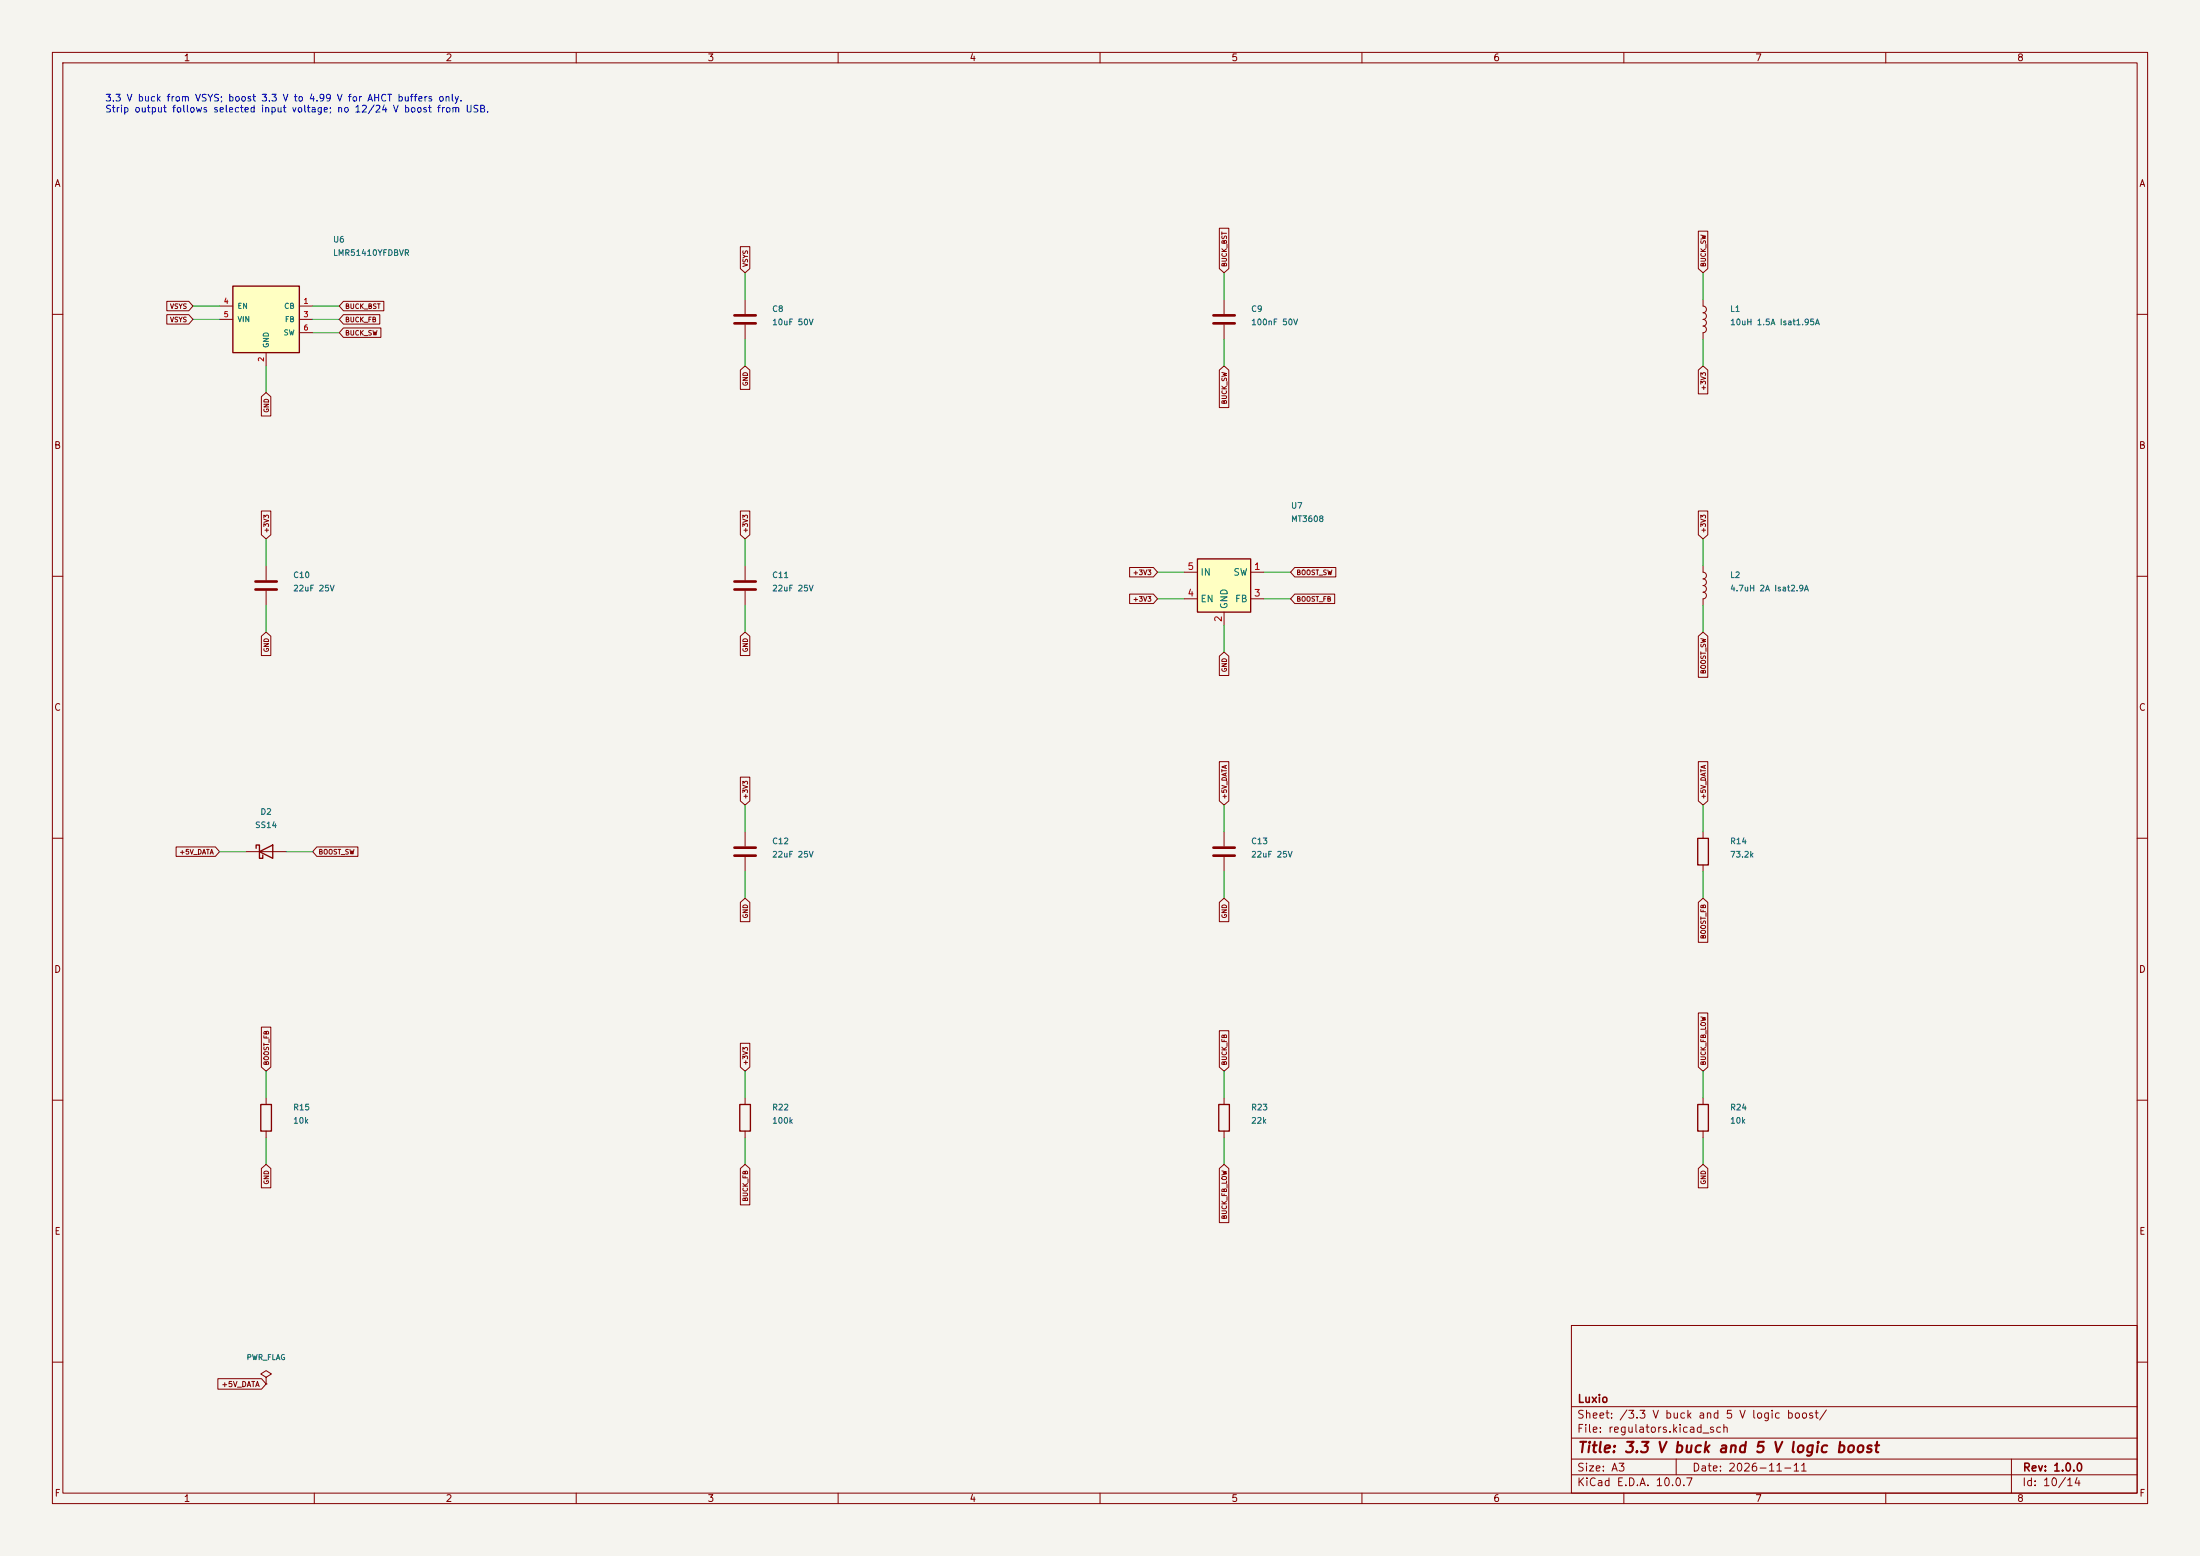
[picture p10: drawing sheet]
(kicad_sch (version 20250114) (generator "eeschema") (paper "A3")
(title_block (title "3.3 V buck and 5 V logic boost") (date "2026-11-11") (rev "1.0.0") (company "Luxio"))
(lib_symbols (symbol "Device:C" (pin_numbers (hide yes)) (pin_names (offset 0.254)) (exclude_from_sim no) (in_bom yes) (on_board yes) (in_pos_files yes) (duplicate_pin_numbers_are_jumpers no) (property "Reference" "C" (at 0.635 2.54 0) (show_name no) (do_not_autoplace no) (effects (font (size 1.27 1.27)) (justify left))) (property "Value" "C" (at 0.635 -2.54 0) (show_name no) (do_not_autoplace no) (effects (font (size 1.27 1.27)) (justify left))) (property "Footprint" "" (at 0.9652 -3.81 0) (show_name no) (do_not_autoplace no) (hide yes) (effects (font (size 1.27 1.27)))) (property "Datasheet" "" (at 0 0 0) (show_name no) (do_not_autoplace no) (hide yes) (effects (font (size 1.27 1.27)))) (property "Description" "Unpolarized capacitor" (at 0 0 0) (show_name no) (do_not_autoplace no) (hide yes) (effects (font (size 1.27 1.27)))) (property "ki_keywords" "cap capacitor" (at 0 0 0) (show_name no) (do_not_autoplace no) (hide yes) (effects (font (size 1.27 1.27)))) (property "ki_fp_filters" "C_*" (at 0 0 0) (show_name no) (do_not_autoplace no) (hide yes) (effects (font (size 1.27 1.27)))) (symbol "C_0_1" (polyline (pts (xy -2.032 0.762) (xy 2.032 0.762)) (stroke (width 0.508) (type default)) (fill (type none))) (polyline (pts (xy -2.032 -0.762) (xy 2.032 -0.762)) (stroke (width 0.508) (type default)) (fill (type none)))) (symbol "C_1_1" (pin passive line (at 0 3.81 270) (length 2.794) (name "" (effects (font (size 1.27 1.27)))) (number "1" (effects (font (size 1.27 1.27))))) (pin passive line (at 0 -3.81 90) (length 2.794) (name "" (effects (font (size 1.27 1.27)))) (number "2" (effects (font (size 1.27 1.27)))))) (embedded_fonts no))
(symbol "Device:D_Schottky" (pin_numbers (hide yes)) (pin_names (offset 1.016) (hide yes)) (exclude_from_sim no) (in_bom yes) (on_board yes) (in_pos_files yes) (duplicate_pin_numbers_are_jumpers no) (property "Reference" "D" (at 0 2.54 0) (show_name no) (do_not_autoplace no) (effects (font (size 1.27 1.27)))) (property "Value" "D_Schottky" (at 0 -2.54 0) (show_name no) (do_not_autoplace no) (effects (font (size 1.27 1.27)))) (property "Footprint" "" (at 0 0 0) (show_name no) (do_not_autoplace no) (hide yes) (effects (font (size 1.27 1.27)))) (property "Datasheet" "" (at 0 0 0) (show_name no) (do_not_autoplace no) (hide yes) (effects (font (size 1.27 1.27)))) (property "Description" "Schottky diode" (at 0 0 0) (show_name no) (do_not_autoplace no) (hide yes) (effects (font (size 1.27 1.27)))) (property "ki_keywords" "diode Schottky" (at 0 0 0) (show_name no) (do_not_autoplace no) (hide yes) (effects (font (size 1.27 1.27)))) (property "ki_fp_filters" "TO-???* *_Diode_* *SingleDiode* D_*" (at 0 0 0) (show_name no) (do_not_autoplace no) (hide yes) (effects (font (size 1.27 1.27)))) (symbol "D_Schottky_0_1" (polyline (pts (xy -1.905 0.635) (xy -1.905 1.27) (xy -1.27 1.27) (xy -1.27 -1.27) (xy -0.635 -1.27) (xy -0.635 -0.635)) (stroke (width 0.254) (type default)) (fill (type none))) (polyline (pts (xy 1.27 1.27) (xy 1.27 -1.27) (xy -1.27 0) (xy 1.27 1.27)) (stroke (width 0.254) (type default)) (fill (type none))) (polyline (pts (xy 1.27 0) (xy -1.27 0)) (stroke (width 0) (type default)) (fill (type none)))) (symbol "D_Schottky_1_1" (pin passive line (at -3.81 0 0) (length 2.54) (name "K" (effects (font (size 1.27 1.27)))) (number "1" (effects (font (size 1.27 1.27))))) (pin passive line (at 3.81 0 180) (length 2.54) (name "A" (effects (font (size 1.27 1.27)))) (number "2" (effects (font (size 1.27 1.27)))))) (embedded_fonts no))
(symbol "Device:L" (pin_numbers (hide yes)) (pin_names (offset 1.016) (hide yes)) (exclude_from_sim no) (in_bom yes) (on_board yes) (in_pos_files yes) (duplicate_pin_numbers_are_jumpers no) (property "Reference" "L" (at -1.27 0 90) (show_name no) (do_not_autoplace no) (effects (font (size 1.27 1.27)))) (property "Value" "L" (at 1.905 0 90) (show_name no) (do_not_autoplace no) (effects (font (size 1.27 1.27)))) (property "Footprint" "" (at 0 0 0) (show_name no) (do_not_autoplace no) (hide yes) (effects (font (size 1.27 1.27)))) (property "Datasheet" "" (at 0 0 0) (show_name no) (do_not_autoplace no) (hide yes) (effects (font (size 1.27 1.27)))) (property "Description" "Inductor" (at 0 0 0) (show_name no) (do_not_autoplace no) (hide yes) (effects (font (size 1.27 1.27)))) (property "ki_keywords" "inductor choke coil reactor magnetic" (at 0 0 0) (show_name no) (do_not_autoplace no) (hide yes) (effects (font (size 1.27 1.27)))) (property "ki_fp_filters" "Choke_* *Coil* Inductor_* L_*" (at 0 0 0) (show_name no) (do_not_autoplace no) (hide yes) (effects (font (size 1.27 1.27)))) (symbol "L_0_1" (arc (start 0 2.54) (mid 0.6323 1.905) (end 0 1.27) (stroke (width 0) (type default)) (fill (type none))) (arc (start 0 1.27) (mid 0.6323 0.635) (end 0 0) (stroke (width 0) (type default)) (fill (type none))) (arc (start 0 0) (mid 0.6323 -0.635) (end 0 -1.27) (stroke (width 0) (type default)) (fill (type none))) (arc (start 0 -1.27) (mid 0.6323 -1.905) (end 0 -2.54) (stroke (width 0) (type default)) (fill (type none)))) (symbol "L_1_1" (pin passive line (at 0 3.81 270) (length 1.27) (name "1" (effects (font (size 1.27 1.27)))) (number "1" (effects (font (size 1.27 1.27))))) (pin passive line (at 0 -3.81 90) (length 1.27) (name "2" (effects (font (size 1.27 1.27)))) (number "2" (effects (font (size 1.27 1.27)))))) (embedded_fonts no))
(symbol "Device:R" (pin_numbers (hide yes)) (pin_names (offset 0)) (exclude_from_sim no) (in_bom yes) (on_board yes) (in_pos_files yes) (duplicate_pin_numbers_are_jumpers no) (property "Reference" "R" (at 2.032 0 90) (show_name no) (do_not_autoplace no) (effects (font (size 1.27 1.27)))) (property "Value" "R" (at 0 0 90) (show_name no) (do_not_autoplace no) (effects (font (size 1.27 1.27)))) (property "Footprint" "" (at -1.778 0 90) (show_name no) (do_not_autoplace no) (hide yes) (effects (font (size 1.27 1.27)))) (property "Datasheet" "" (at 0 0 0) (show_name no) (do_not_autoplace no) (hide yes) (effects (font (size 1.27 1.27)))) (property "Description" "Resistor" (at 0 0 0) (show_name no) (do_not_autoplace no) (hide yes) (effects (font (size 1.27 1.27)))) (property "ki_keywords" "R res resistor" (at 0 0 0) (show_name no) (do_not_autoplace no) (hide yes) (effects (font (size 1.27 1.27)))) (property "ki_fp_filters" "R_*" (at 0 0 0) (show_name no) (do_not_autoplace no) (hide yes) (effects (font (size 1.27 1.27)))) (symbol "R_0_1" (rectangle (start -1.016 -2.54) (end 1.016 2.54) (stroke (width 0.254) (type default)) (fill (type none)))) (symbol "R_1_1" (pin passive line (at 0 3.81 270) (length 1.27) (name "" (effects (font (size 1.27 1.27)))) (number "1" (effects (font (size 1.27 1.27))))) (pin passive line (at 0 -3.81 90) (length 1.27) (name "" (effects (font (size 1.27 1.27)))) (number "2" (effects (font (size 1.27 1.27)))))) (embedded_fonts no))
(symbol "LX0001:LMR51410YFDBVR" (pin_names (offset 0.8)) (in_bom yes) (on_board yes) (property "Reference" "U" (at 0 8 0) (effects (font (size 1.27 1.27)))) (property "Value" "LMR51410YFDBVR" (at 0 10 0) (effects (font (size 1.27 1.27)))) (symbol "LMR51410YFDBVR_0_1" (rectangle (start -6.35 6.35) (end 6.35 -6.35) (stroke (width 0.254) (type default)) (fill (type background)))) (symbol "LMR51410YFDBVR_1_1" (pin passive line (at 8.89 2.54 180) (length 2.54) (name "CB" (effects (font (size 1.0 1.0)))) (number "1" (effects (font (size 1.0 1.0))))) (pin power_in line (at 0 -8.89 90) (length 2.54) (name "GND" (effects (font (size 1.0 1.0)))) (number "2" (effects (font (size 1.0 1.0))))) (pin input line (at 8.89 0.0 180) (length 2.54) (name "FB" (effects (font (size 1.0 1.0)))) (number "3" (effects (font (size 1.0 1.0))))) (pin input line (at -8.89 2.54 0) (length 2.54) (name "EN" (effects (font (size 1.0 1.0)))) (number "4" (effects (font (size 1.0 1.0))))) (pin power_in line (at -8.89 0.0 0) (length 2.54) (name "VIN" (effects (font (size 1.0 1.0)))) (number "5" (effects (font (size 1.0 1.0))))) (pin power_out line (at 8.89 -2.54 180) (length 2.54) (name "SW" (effects (font (size 1.0 1.0)))) (number "6" (effects (font (size 1.0 1.0)))))))
(symbol "Regulator_Switching:MT3608" (exclude_from_sim no) (in_bom yes) (on_board yes) (in_pos_files yes) (duplicate_pin_numbers_are_jumpers no) (property "Reference" "U" (at -2.54 8.89 0) (show_name no) (do_not_autoplace no) (effects (font (size 1.27 1.27)) (justify left))) (property "Value" "MT3608" (at -3.81 6.35 0) (show_name no) (do_not_autoplace no) (effects (font (size 1.27 1.27)) (justify left))) (property "Footprint" "Package_TO_SOT_SMD:SOT-23-6" (at 1.27 -6.35 0) (show_name no) (do_not_autoplace no) (hide yes) (effects (font (size 1.27 1.27) (italic yes)) (justify left))) (property "Datasheet" "https://www.olimex.com/Products/Breadboarding/BB-PWR-3608/resources/MT3608.pdf" (at -6.35 11.43 0) (show_name no) (do_not_autoplace no) (hide yes) (effects (font (size 1.27 1.27)))) (property "Description" "High Efficiency 1.2MHz 2A Step Up Converter, 2-24V Vin, 28V Vout, 4A current limit, 1.2MHz, SOT23-6" (at 0 0 0) (show_name no) (do_not_autoplace no) (hide yes) (effects (font (size 1.27 1.27)))) (property "ki_keywords" "Step-Up Boost DC-DC Regulator Adjustable" (at 0 0 0) (show_name no) (do_not_autoplace no) (hide yes) (effects (font (size 1.27 1.27)))) (property "ki_fp_filters" "SOT*23*" (at 0 0 0) (show_name no) (do_not_autoplace no) (hide yes) (effects (font (size 1.27 1.27)))) (symbol "MT3608_0_1" (rectangle (start -5.08 5.08) (end 5.08 -5.08) (stroke (width 0.254) (type default)) (fill (type background)))) (symbol "MT3608_1_1" (pin passive line (at 7.62 2.54 180) (length 2.54) (name "SW" (effects (font (size 1.27 1.27)))) (number "1" (effects (font (size 1.27 1.27))))) (pin power_in line (at 0 -7.62 90) (length 2.54) (name "GND" (effects (font (size 1.27 1.27)))) (number "2" (effects (font (size 1.27 1.27))))) (pin input line (at 7.62 -2.54 180) (length 2.54) (name "FB" (effects (font (size 1.27 1.27)))) (number "3" (effects (font (size 1.27 1.27))))) (pin input line (at -7.62 -2.54 0) (length 2.54) (name "EN" (effects (font (size 1.27 1.27)))) (number "4" (effects (font (size 1.27 1.27))))) (pin power_in line (at -7.62 2.54 0) (length 2.54) (name "IN" (effects (font (size 1.27 1.27)))) (number "5" (effects (font (size 1.27 1.27))))) (pin no_connect line (at 5.08 0 180) (length 2.54) (hide yes) (name "NC" (effects (font (size 1.27 1.27)))) (number "6" (effects (font (size 1.27 1.27)))))) (embedded_fonts no))
(symbol "power:PWR_FLAG" (power global) (pin_numbers (hide yes)) (pin_names (offset 0) (hide yes)) (exclude_from_sim no) (in_bom yes) (on_board yes) (in_pos_files yes) (duplicate_pin_numbers_are_jumpers no) (property "Reference" "#FLG" (at 0 1.905 0) (show_name no) (do_not_autoplace no) (hide yes) (effects (font (size 1.27 1.27)))) (property "Value" "PWR_FLAG" (at 0 3.81 0) (show_name no) (do_not_autoplace no) (effects (font (size 1.27 1.27)))) (property "Footprint" "" (at 0 0 0) (show_name no) (do_not_autoplace no) (hide yes) (effects (font (size 1.27 1.27)))) (property "Datasheet" "" (at 0 0 0) (show_name no) (do_not_autoplace no) (hide yes) (effects (font (size 1.27 1.27)))) (property "Description" "Special symbol for telling ERC where power comes from" (at 0 0 0) (show_name no) (do_not_autoplace no) (hide yes) (effects (font (size 1.27 1.27)))) (property "ki_keywords" "flag power" (at 0 0 0) (show_name no) (do_not_autoplace no) (hide yes) (effects (font (size 1.27 1.27)))) (symbol "PWR_FLAG_0_0" (pin power_out line (at 0 0 90) (length 0) (name "" (effects (font (size 1.27 1.27)))) (number "1" (effects (font (size 1.27 1.27)))))) (symbol "PWR_FLAG_0_1" (polyline (pts (xy 0 0) (xy 0 1.27) (xy -1.016 1.905) (xy 0 2.54) (xy 1.016 1.905) (xy 0 1.27)) (stroke (width 0) (type default)) (fill (type none)))) (embedded_fonts no)))
(symbol (lib_id "LX0001:LMR51410YFDBVR") (at 50.8 60.96 0) (unit 1) (in_bom yes) (on_board yes) (dnp no)
(property "Reference" "U6" (at 63.5 45.72 0) (effects (font (size 1.1 1.1)) (justify left)))
(property "Value" "LMR51410YFDBVR" (at 63.5 48.26 0) (effects (font (size 1.1 1.1)) (justify left)))
(property "Footprint" "Package_TO_SOT_SMD:SOT-23-6" (at 63.5 50.8 0) (effects (font (size 1.1 1.1)) (justify left) (hide yes)))
(property "LCSC" "C32347484" (at 63.5 53.339999999999996 0) (effects (font (size 1.1 1.1)) (justify left) (hide yes)))
(pin "1")
(pin "2")
(pin "3")
(pin "4")
(pin "5")
(pin "6"))
(wire (pts (xy 59.69 58.42) (xy 64.77 58.42)) (stroke (width 0.1524) (type default)))
(global_label "BUCK_BST" (shape input) (at 64.77 58.42 180.0) (effects (font (size 0.9 0.9)) (justify left)))
(wire (pts (xy 50.8 69.85) (xy 50.8 74.93)) (stroke (width 0.1524) (type default)))
(global_label "GND" (shape input) (at 50.8 74.93 90.0) (effects (font (size 0.9 0.9)) (justify right)))
(wire (pts (xy 59.69 60.96) (xy 64.77 60.96)) (stroke (width 0.1524) (type default)))
(global_label "BUCK_FB" (shape input) (at 64.77 60.96 180.0) (effects (font (size 0.9 0.9)) (justify left)))
(wire (pts (xy 41.91 58.42) (xy 36.83 58.42)) (stroke (width 0.1524) (type default)))
(global_label "VSYS" (shape input) (at 36.83 58.42 0.0) (effects (font (size 0.9 0.9)) (justify right)))
(wire (pts (xy 41.91 60.96) (xy 36.83 60.96)) (stroke (width 0.1524) (type default)))
(global_label "VSYS" (shape input) (at 36.83 60.96 0.0) (effects (font (size 0.9 0.9)) (justify right)))
(wire (pts (xy 59.69 63.5) (xy 64.77 63.5)) (stroke (width 0.1524) (type default)))
(global_label "BUCK_SW" (shape input) (at 64.77 63.5 180.0) (effects (font (size 0.9 0.9)) (justify left)))
(symbol (lib_id "Device:C") (at 142.24 60.96 0) (unit 1) (in_bom yes) (on_board yes) (dnp no)
(property "Reference" "C8" (at 147.32000000000002 58.96 0) (effects (font (size 1.1 1.1)) (justify left)))
(property "Value" "10uF 50V" (at 147.32000000000002 61.5 0) (effects (font (size 1.1 1.1)) (justify left)))
(property "Footprint" "Capacitor_SMD:C_1206_3216Metric" (at 147.32000000000002 64.04 0) (effects (font (size 1.1 1.1)) (justify left) (hide yes)))
(property "LCSC" "C13585" (at 147.32000000000002 66.58 0) (effects (font (size 1.1 1.1)) (justify left) (hide yes)))
(pin "1")
(pin "2"))
(wire (pts (xy 142.24 57.15) (xy 142.24 52.07)) (stroke (width 0.1524) (type default)))
(global_label "VSYS" (shape input) (at 142.24 52.07 270.0) (effects (font (size 0.9 0.9)) (justify left)))
(wire (pts (xy 142.24 64.77) (xy 142.24 69.85)) (stroke (width 0.1524) (type default)))
(global_label "GND" (shape input) (at 142.24 69.85 90.0) (effects (font (size 0.9 0.9)) (justify right)))
(symbol (lib_id "Device:C") (at 233.68 60.96 0) (unit 1) (in_bom yes) (on_board yes) (dnp no)
(property "Reference" "C9" (at 238.76000000000002 58.96 0) (effects (font (size 1.1 1.1)) (justify left)))
(property "Value" "100nF 50V" (at 238.76000000000002 61.5 0) (effects (font (size 1.1 1.1)) (justify left)))
(property "Footprint" "Capacitor_SMD:C_0603_1608Metric" (at 238.76000000000002 64.04 0) (effects (font (size 1.1 1.1)) (justify left) (hide yes)))
(property "LCSC" "C14663" (at 238.76000000000002 66.58 0) (effects (font (size 1.1 1.1)) (justify left) (hide yes)))
(pin "1")
(pin "2"))
(wire (pts (xy 233.68 57.15) (xy 233.68 52.07)) (stroke (width 0.1524) (type default)))
(global_label "BUCK_BST" (shape input) (at 233.68 52.07 270.0) (effects (font (size 0.9 0.9)) (justify left)))
(wire (pts (xy 233.68 64.77) (xy 233.68 69.85)) (stroke (width 0.1524) (type default)))
(global_label "BUCK_SW" (shape input) (at 233.68 69.85 90.0) (effects (font (size 0.9 0.9)) (justify right)))
(symbol (lib_id "Device:L") (at 325.12 60.96 0) (unit 1) (in_bom yes) (on_board yes) (dnp no)
(property "Reference" "L1" (at 330.2 58.96 0) (effects (font (size 1.1 1.1)) (justify left)))
(property "Value" "10uH 1.5A Isat1.95A" (at 330.2 61.5 0) (effects (font (size 1.1 1.1)) (justify left)))
(property "Footprint" "Inductor_SMD:L_Sunlord_SWPA4030S" (at 330.2 64.04 0) (effects (font (size 1.1 1.1)) (justify left) (hide yes)))
(property "LCSC" "C38117" (at 330.2 66.58 0) (effects (font (size 1.1 1.1)) (justify left) (hide yes)))
(pin "1")
(pin "2"))
(wire (pts (xy 325.12 57.15) (xy 325.12 52.07)) (stroke (width 0.1524) (type default)))
(global_label "BUCK_SW" (shape input) (at 325.12 52.07 270.0) (effects (font (size 0.9 0.9)) (justify left)))
(wire (pts (xy 325.12 64.77) (xy 325.12 69.85)) (stroke (width 0.1524) (type default)))
(global_label "+3V3" (shape input) (at 325.12 69.85 90.0) (effects (font (size 0.9 0.9)) (justify right)))
(symbol (lib_id "Device:C") (at 50.8 111.75999999999999 0) (unit 1) (in_bom yes) (on_board yes) (dnp no)
(property "Reference" "C10" (at 55.879999999999995 109.75999999999999 0) (effects (font (size 1.1 1.1)) (justify left)))
(property "Value" "22uF 25V" (at 55.879999999999995 112.3 0) (effects (font (size 1.1 1.1)) (justify left)))
(property "Footprint" "Capacitor_SMD:C_0805_2012Metric" (at 55.879999999999995 114.83999999999999 0) (effects (font (size 1.1 1.1)) (justify left) (hide yes)))
(property "LCSC" "C45783" (at 55.879999999999995 117.38 0) (effects (font (size 1.1 1.1)) (justify left) (hide yes)))
(pin "1")
(pin "2"))
(wire (pts (xy 50.8 107.94999999999999) (xy 50.8 102.87)) (stroke (width 0.1524) (type default)))
(global_label "+3V3" (shape input) (at 50.8 102.87 270.0) (effects (font (size 0.9 0.9)) (justify left)))
(wire (pts (xy 50.8 115.57) (xy 50.8 120.65)) (stroke (width 0.1524) (type default)))
(global_label "GND" (shape input) (at 50.8 120.65 90.0) (effects (font (size 0.9 0.9)) (justify right)))
(symbol (lib_id "Device:C") (at 142.24 111.75999999999999 0) (unit 1) (in_bom yes) (on_board yes) (dnp no)
(property "Reference" "C11" (at 147.32000000000002 109.75999999999999 0) (effects (font (size 1.1 1.1)) (justify left)))
(property "Value" "22uF 25V" (at 147.32000000000002 112.3 0) (effects (font (size 1.1 1.1)) (justify left)))
(property "Footprint" "Capacitor_SMD:C_0805_2012Metric" (at 147.32000000000002 114.83999999999999 0) (effects (font (size 1.1 1.1)) (justify left) (hide yes)))
(property "LCSC" "C45783" (at 147.32000000000002 117.38 0) (effects (font (size 1.1 1.1)) (justify left) (hide yes)))
(pin "1")
(pin "2"))
(wire (pts (xy 142.24 107.94999999999999) (xy 142.24 102.87)) (stroke (width 0.1524) (type default)))
(global_label "+3V3" (shape input) (at 142.24 102.87 270.0) (effects (font (size 0.9 0.9)) (justify left)))
(wire (pts (xy 142.24 115.57) (xy 142.24 120.65)) (stroke (width 0.1524) (type default)))
(global_label "GND" (shape input) (at 142.24 120.65 90.0) (effects (font (size 0.9 0.9)) (justify right)))
(symbol (lib_id "Regulator_Switching:MT3608") (at 233.68 111.75999999999999 0) (unit 1) (in_bom yes) (on_board yes) (dnp no)
(property "Reference" "U7" (at 246.38 96.52 0) (effects (font (size 1.1 1.1)) (justify left)))
(property "Value" "MT3608" (at 246.38 99.06 0) (effects (font (size 1.1 1.1)) (justify left)))
(property "Footprint" "Package_TO_SOT_SMD:SOT-23-6" (at 246.38 101.6 0) (effects (font (size 1.1 1.1)) (justify left) (hide yes)))
(property "LCSC" "C84817" (at 246.38 104.14 0) (effects (font (size 1.1 1.1)) (justify left) (hide yes)))
(pin "1")
(pin "2")
(pin "3")
(pin "4")
(pin "5")
(pin "6"))
(wire (pts (xy 241.3 109.21999999999998) (xy 246.38 109.22)) (stroke (width 0.1524) (type default)))
(global_label "BOOST_SW" (shape input) (at 246.38 109.22 180.0) (effects (font (size 0.9 0.9)) (justify left)))
(wire (pts (xy 233.68 119.38) (xy 233.68 124.46)) (stroke (width 0.1524) (type default)))
(global_label "GND" (shape input) (at 233.68 124.46 90.0) (effects (font (size 0.9 0.9)) (justify right)))
(wire (pts (xy 241.3 114.3) (xy 246.38 114.3)) (stroke (width 0.1524) (type default)))
(global_label "BOOST_FB" (shape input) (at 246.38 114.3 180.0) (effects (font (size 0.9 0.9)) (justify left)))
(wire (pts (xy 226.06 114.3) (xy 220.98 114.3)) (stroke (width 0.1524) (type default)))
(global_label "+3V3" (shape input) (at 220.98 114.3 0.0) (effects (font (size 0.9 0.9)) (justify right)))
(wire (pts (xy 226.06 109.21999999999998) (xy 220.98 109.22)) (stroke (width 0.1524) (type default)))
(global_label "+3V3" (shape input) (at 220.98 109.22 0.0) (effects (font (size 0.9 0.9)) (justify right)))
(symbol (lib_id "Device:L") (at 325.12 111.75999999999999 0) (unit 1) (in_bom yes) (on_board yes) (dnp no)
(property "Reference" "L2" (at 330.2 109.75999999999999 0) (effects (font (size 1.1 1.1)) (justify left)))
(property "Value" "4.7uH 2A Isat2.9A" (at 330.2 112.3 0) (effects (font (size 1.1 1.1)) (justify left)))
(property "Footprint" "Inductor_SMD:L_Sunlord_SWPA4030S" (at 330.2 114.83999999999999 0) (effects (font (size 1.1 1.1)) (justify left) (hide yes)))
(property "LCSC" "C57269" (at 330.2 117.38 0) (effects (font (size 1.1 1.1)) (justify left) (hide yes)))
(pin "1")
(pin "2"))
(wire (pts (xy 325.12 107.94999999999999) (xy 325.12 102.87)) (stroke (width 0.1524) (type default)))
(global_label "+3V3" (shape input) (at 325.12 102.87 270.0) (effects (font (size 0.9 0.9)) (justify left)))
(wire (pts (xy 325.12 115.57) (xy 325.12 120.65)) (stroke (width 0.1524) (type default)))
(global_label "BOOST_SW" (shape input) (at 325.12 120.65 90.0) (effects (font (size 0.9 0.9)) (justify right)))
(symbol (lib_id "Device:D_Schottky") (at 50.8 162.56 0) (unit 1) (in_bom yes) (on_board yes) (dnp no)
(property "Reference" "D2" (at 50.8 154.94 0) (effects (font (size 1.1 1.1))))
(property "Value" "SS14" (at 50.8 157.48 0) (effects (font (size 1.1 1.1))))
(property "Footprint" "Diode_SMD:D_SMA" (at 50.8 160.02 0) (effects (font (size 1.1 1.1)) (hide yes)))
(property "LCSC" "C2480" (at 50.8 162.56 0) (effects (font (size 1.1 1.1)) (hide yes)))
(pin "1")
(pin "2"))
(wire (pts (xy 46.989999999999995 162.56) (xy 41.91 162.56)) (stroke (width 0.1524) (type default)))
(global_label "+5V_DATA" (shape input) (at 41.91 162.56 0.0) (effects (font (size 0.9 0.9)) (justify right)))
(wire (pts (xy 54.61 162.56) (xy 59.69 162.56)) (stroke (width 0.1524) (type default)))
(global_label "BOOST_SW" (shape input) (at 59.69 162.56 180.0) (effects (font (size 0.9 0.9)) (justify left)))
(symbol (lib_id "Device:C") (at 142.24 162.56 0) (unit 1) (in_bom yes) (on_board yes) (dnp no)
(property "Reference" "C12" (at 147.32000000000002 160.56 0) (effects (font (size 1.1 1.1)) (justify left)))
(property "Value" "22uF 25V" (at 147.32000000000002 163.1 0) (effects (font (size 1.1 1.1)) (justify left)))
(property "Footprint" "Capacitor_SMD:C_0805_2012Metric" (at 147.32000000000002 165.64000000000001 0) (effects (font (size 1.1 1.1)) (justify left) (hide yes)))
(property "LCSC" "C45783" (at 147.32000000000002 168.18 0) (effects (font (size 1.1 1.1)) (justify left) (hide yes)))
(pin "1")
(pin "2"))
(wire (pts (xy 142.24 158.75) (xy 142.24 153.67)) (stroke (width 0.1524) (type default)))
(global_label "+3V3" (shape input) (at 142.24 153.67 270.0) (effects (font (size 0.9 0.9)) (justify left)))
(wire (pts (xy 142.24 166.37) (xy 142.24 171.45)) (stroke (width 0.1524) (type default)))
(global_label "GND" (shape input) (at 142.24 171.45 90.0) (effects (font (size 0.9 0.9)) (justify right)))
(symbol (lib_id "Device:C") (at 233.68 162.56 0) (unit 1) (in_bom yes) (on_board yes) (dnp no)
(property "Reference" "C13" (at 238.76000000000002 160.56 0) (effects (font (size 1.1 1.1)) (justify left)))
(property "Value" "22uF 25V" (at 238.76000000000002 163.1 0) (effects (font (size 1.1 1.1)) (justify left)))
(property "Footprint" "Capacitor_SMD:C_0805_2012Metric" (at 238.76000000000002 165.64000000000001 0) (effects (font (size 1.1 1.1)) (justify left) (hide yes)))
(property "LCSC" "C45783" (at 238.76000000000002 168.18 0) (effects (font (size 1.1 1.1)) (justify left) (hide yes)))
(pin "1")
(pin "2"))
(wire (pts (xy 233.68 158.75) (xy 233.68 153.67)) (stroke (width 0.1524) (type default)))
(global_label "+5V_DATA" (shape input) (at 233.68 153.67 270.0) (effects (font (size 0.9 0.9)) (justify left)))
(wire (pts (xy 233.68 166.37) (xy 233.68 171.45)) (stroke (width 0.1524) (type default)))
(global_label "GND" (shape input) (at 233.68 171.45 90.0) (effects (font (size 0.9 0.9)) (justify right)))
(symbol (lib_id "Device:R") (at 325.12 162.56 0) (unit 1) (in_bom yes) (on_board yes) (dnp no)
(property "Reference" "R14" (at 330.2 160.56 0) (effects (font (size 1.1 1.1)) (justify left)))
(property "Value" "73.2k" (at 330.2 163.1 0) (effects (font (size 1.1 1.1)) (justify left)))
(property "Footprint" "Resistor_SMD:R_0603_1608Metric" (at 330.2 165.64000000000001 0) (effects (font (size 1.1 1.1)) (justify left) (hide yes)))
(property "LCSC" "C14890" (at 330.2 168.18 0) (effects (font (size 1.1 1.1)) (justify left) (hide yes)))
(pin "1")
(pin "2"))
(wire (pts (xy 325.12 158.75) (xy 325.12 153.67)) (stroke (width 0.1524) (type default)))
(global_label "+5V_DATA" (shape input) (at 325.12 153.67 270.0) (effects (font (size 0.9 0.9)) (justify left)))
(wire (pts (xy 325.12 166.37) (xy 325.12 171.45)) (stroke (width 0.1524) (type default)))
(global_label "BOOST_FB" (shape input) (at 325.12 171.45 90.0) (effects (font (size 0.9 0.9)) (justify right)))
(symbol (lib_id "Device:R") (at 50.8 213.35999999999999 0) (unit 1) (in_bom yes) (on_board yes) (dnp no)
(property "Reference" "R15" (at 55.879999999999995 211.35999999999999 0) (effects (font (size 1.1 1.1)) (justify left)))
(property "Value" "10k" (at 55.879999999999995 213.89999999999998 0) (effects (font (size 1.1 1.1)) (justify left)))
(property "Footprint" "Resistor_SMD:R_0603_1608Metric" (at 55.879999999999995 216.44 0) (effects (font (size 1.1 1.1)) (justify left) (hide yes)))
(property "LCSC" "C25804" (at 55.879999999999995 218.98 0) (effects (font (size 1.1 1.1)) (justify left) (hide yes)))
(pin "1")
(pin "2"))
(wire (pts (xy 50.8 209.54999999999998) (xy 50.8 204.47)) (stroke (width 0.1524) (type default)))
(global_label "BOOST_FB" (shape input) (at 50.8 204.47 270.0) (effects (font (size 0.9 0.9)) (justify left)))
(wire (pts (xy 50.8 217.17) (xy 50.8 222.25)) (stroke (width 0.1524) (type default)))
(global_label "GND" (shape input) (at 50.8 222.25 90.0) (effects (font (size 0.9 0.9)) (justify right)))
(symbol (lib_id "Device:R") (at 142.24 213.35999999999999 0) (unit 1) (in_bom yes) (on_board yes) (dnp no)
(property "Reference" "R22" (at 147.32000000000002 211.35999999999999 0) (effects (font (size 1.1 1.1)) (justify left)))
(property "Value" "100k" (at 147.32000000000002 213.89999999999998 0) (effects (font (size 1.1 1.1)) (justify left)))
(property "Footprint" "Resistor_SMD:R_0603_1608Metric" (at 147.32000000000002 216.44 0) (effects (font (size 1.1 1.1)) (justify left) (hide yes)))
(property "LCSC" "C25803" (at 147.32000000000002 218.98 0) (effects (font (size 1.1 1.1)) (justify left) (hide yes)))
(pin "1")
(pin "2"))
(wire (pts (xy 142.24 209.54999999999998) (xy 142.24 204.47)) (stroke (width 0.1524) (type default)))
(global_label "+3V3" (shape input) (at 142.24 204.47 270.0) (effects (font (size 0.9 0.9)) (justify left)))
(wire (pts (xy 142.24 217.17) (xy 142.24 222.25)) (stroke (width 0.1524) (type default)))
(global_label "BUCK_FB" (shape input) (at 142.24 222.25 90.0) (effects (font (size 0.9 0.9)) (justify right)))
(symbol (lib_id "Device:R") (at 233.68 213.35999999999999 0) (unit 1) (in_bom yes) (on_board yes) (dnp no)
(property "Reference" "R23" (at 238.76000000000002 211.35999999999999 0) (effects (font (size 1.1 1.1)) (justify left)))
(property "Value" "22k" (at 238.76000000000002 213.89999999999998 0) (effects (font (size 1.1 1.1)) (justify left)))
(property "Footprint" "Resistor_SMD:R_0603_1608Metric" (at 238.76000000000002 216.44 0) (effects (font (size 1.1 1.1)) (justify left) (hide yes)))
(property "LCSC" "C31850" (at 238.76000000000002 218.98 0) (effects (font (size 1.1 1.1)) (justify left) (hide yes)))
(pin "1")
(pin "2"))
(wire (pts (xy 233.68 209.54999999999998) (xy 233.68 204.47)) (stroke (width 0.1524) (type default)))
(global_label "BUCK_FB" (shape input) (at 233.68 204.47 270.0) (effects (font (size 0.9 0.9)) (justify left)))
(wire (pts (xy 233.68 217.17) (xy 233.68 222.25)) (stroke (width 0.1524) (type default)))
(global_label "BUCK_FB_LOW" (shape input) (at 233.68 222.25 90.0) (effects (font (size 0.9 0.9)) (justify right)))
(symbol (lib_id "Device:R") (at 325.12 213.35999999999999 0) (unit 1) (in_bom yes) (on_board yes) (dnp no)
(property "Reference" "R24" (at 330.2 211.35999999999999 0) (effects (font (size 1.1 1.1)) (justify left)))
(property "Value" "10k" (at 330.2 213.89999999999998 0) (effects (font (size 1.1 1.1)) (justify left)))
(property "Footprint" "Resistor_SMD:R_0603_1608Metric" (at 330.2 216.44 0) (effects (font (size 1.1 1.1)) (justify left) (hide yes)))
(property "LCSC" "C25804" (at 330.2 218.98 0) (effects (font (size 1.1 1.1)) (justify left) (hide yes)))
(pin "1")
(pin "2"))
(wire (pts (xy 325.12 209.54999999999998) (xy 325.12 204.47)) (stroke (width 0.1524) (type default)))
(global_label "BUCK_FB_LOW" (shape input) (at 325.12 204.47 270.0) (effects (font (size 0.9 0.9)) (justify left)))
(wire (pts (xy 325.12 217.17) (xy 325.12 222.25)) (stroke (width 0.1524) (type default)))
(global_label "GND" (shape input) (at 325.12 222.25 90.0) (effects (font (size 0.9 0.9)) (justify right)))
(symbol (lib_id "power:PWR_FLAG") (at 50.8 264.16 0) (unit 1) (in_bom no) (on_board no) (property "Reference" "#FLG80" (at 50.8 264.16 0) (effects (font (size 1 1)) (hide yes))) (property "Value" "PWR_FLAG" (at 50.8 259.08000000000004 0) (effects (font (size 1 1)))))
(global_label "+5V_DATA" (shape input) (at 50.8 264.16 0) (effects (font (size 1 1)) (justify right)))
(text "3.3 V buck from VSYS; boost 3.3 V to 4.99 V for AHCT buffers only.\nStrip output follows selected input voltage; no 12/24 V boost from USB." (at 20 20 0) (effects (font (size 1.3 1.3)) (justify left)))
(embedded_fonts no))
